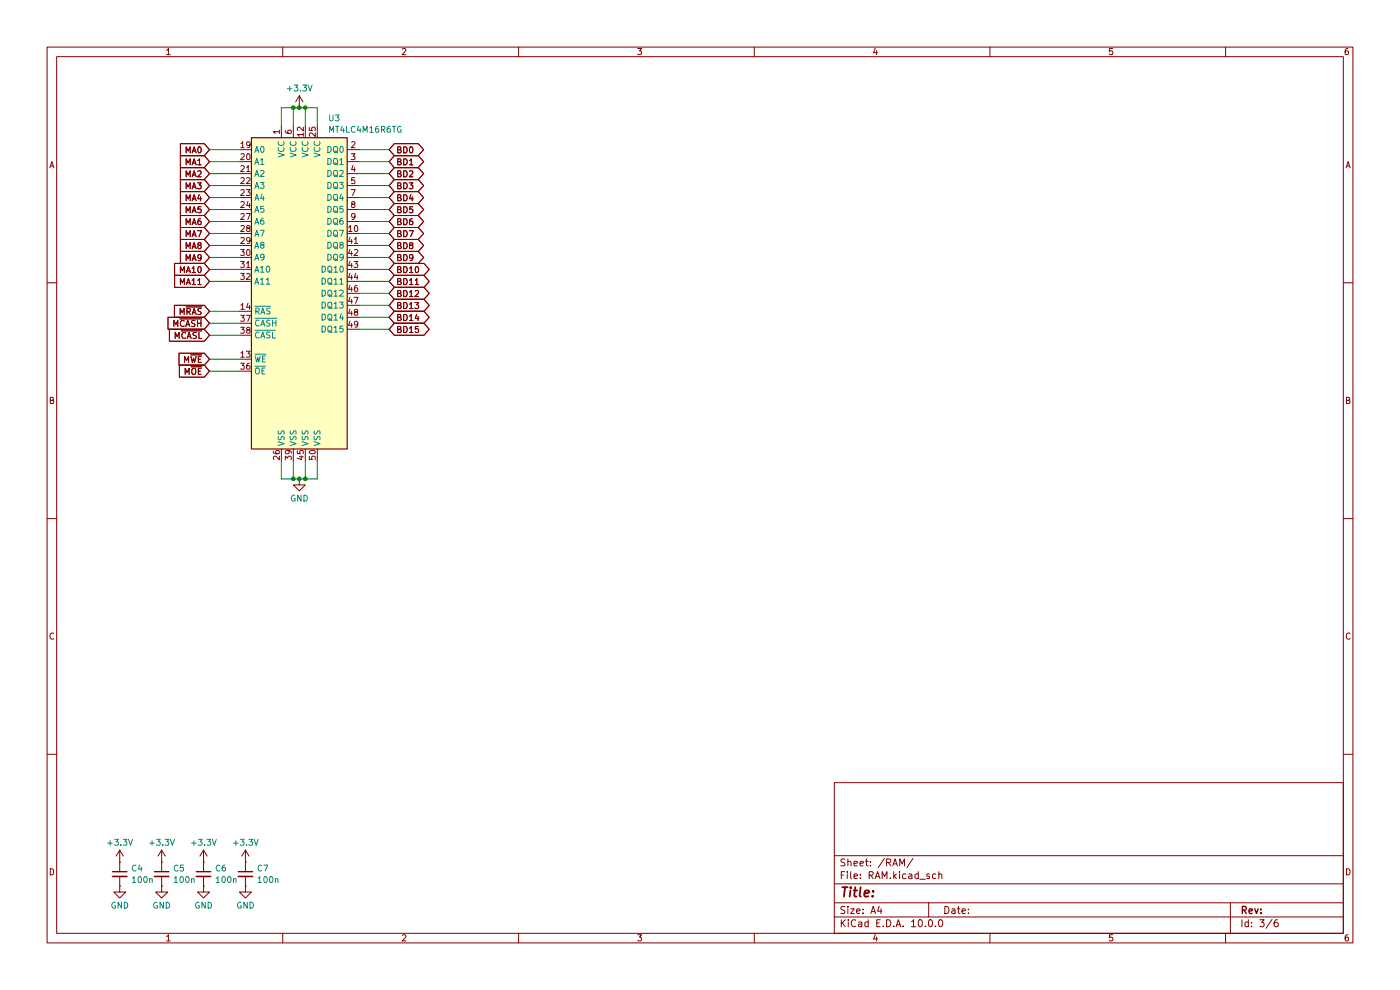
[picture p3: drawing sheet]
(kicad_sch
 (version 20260306)
 (generator "eeschema")
 (generator_version "10.0")
 (paper "A4")
 (lib_symbols
  (symbol "Device:C_Small"
   (pin_numbers (hide yes))
   (pin_names
    (offset 0.254) (hide yes)) (exclude_from_sim no) (in_bom yes) (on_board yes)
   (in_pos_files yes)
   (duplicate_pin_numbers_are_jumpers no)
   (property "Reference" "C" (at 0.254 1.778 0) (show_name no) (do_not_autoplace no) (effects (font (size 1.27 1.27)) (justify left)))
   (property "Value" "C_Small" (at 0.254 -2.032 0) (show_name no) (do_not_autoplace no) (effects (font (size 1.27 1.27)) (justify left)))
   (property "Footprint" "" (at 0 0 0) (show_name no) (do_not_autoplace no) (hide yes) (effects (font (size 1.27 1.27))))
   (property "Datasheet" "" (at 0 0 0) (show_name no) (do_not_autoplace no) (hide yes) (effects (font (size 1.27 1.27))))
   (property "Description" "Unpolarized capacitor, small symbol" (at 0 0 0) (show_name no) (do_not_autoplace no) (hide yes) (effects (font (size 1.27 1.27))))
   (symbol "C_Small_0_1"
    (polyline (pts (xy -1.524 0.508) (xy 1.524 0.508)) (stroke (width 0.3048) (type default)) (fill (type none)))
    (polyline (pts (xy -1.524 -0.508) (xy 1.524 -0.508)) (stroke (width 0.3302) (type default)) (fill (type none))))
   (symbol "C_Small_1_1"
    (pin passive line (at 0 2.54 270) (length 2.032) (name "" (effects (font (size 1.27 1.27)))) (number "1" (effects (font (size 1.27 1.27)))))
    (pin passive line (at 0 -2.54 90) (length 2.032) (name "" (effects (font (size 1.27 1.27)))) (number "2" (effects (font (size 1.27 1.27))))))
   (embedded_fonts no))
  (symbol "Memory_Micron:MT4LC4M16R6TG" (exclude_from_sim no) (in_bom yes) (on_board yes)
   (in_pos_files yes)
   (duplicate_pin_numbers_are_jumpers no)
   (property "Reference" "U" (at -7.62 34.29 0) (show_name no) (do_not_autoplace no) (effects (font (size 1.27 1.27))))
   (property "Value" "MT4LC4M16R6TG" (at 7.62 34.29 0) (show_name no) (do_not_autoplace no) (effects (font (size 1.27 1.27))))
   (property "Footprint" "Package_TSOP-II:TSOP-II-50_20.86x10.16mm_P0.8mm" (at 0 -35.56 0) (show_name no) (do_not_autoplace no) (hide yes) (effects (font (size 1.27 1.27)
    (italic yes))))
   (property "Datasheet" "https://docs.rs-online.com/50ae/0900766b80028af5.pdf" (at -0.762 -40.64 0) (show_name no) (do_not_autoplace no) (hide yes) (effects (font (size 1.27 1.27))))
   (property "Description" "64M – (4M x 16 bit) CMOS DRAM, TSOP-II-50" (at 0.762 -38.1 0) (show_name no) (do_not_autoplace no) (hide yes) (effects (font (size 1.27 1.27))))
   (symbol "MT4LC4M16R6TG_0_1"
    (rectangle (start -10.16 33.02) (end 10.16 -33.02) (stroke (width 0.254) (type default)) (fill (type background))))
   (symbol "MT4LC4M16R6TG_1_1"
    (pin power_in line (at -3.81 35.56 270) (length 2.54) (name "VCC" (effects (font (size 1.27 1.27)))) (number "1" (effects (font (size 1.27 1.27)))))
    (pin bidirectional line (at 12.7 30.48 180) (length 2.54) (name "DQ0" (effects (font (size 1.27 1.27)))) (number "2" (effects (font (size 1.27 1.27)))))
    (pin bidirectional line (at 12.7 27.94 180) (length 2.54) (name "DQ1" (effects (font (size 1.27 1.27)))) (number "3" (effects (font (size 1.27 1.27)))))
    (pin bidirectional line (at 12.7 25.4 180) (length 2.54) (name "DQ2" (effects (font (size 1.27 1.27)))) (number "4" (effects (font (size 1.27 1.27)))))
    (pin bidirectional line (at 12.7 22.86 180) (length 2.54) (name "DQ3" (effects (font (size 1.27 1.27)))) (number "5" (effects (font (size 1.27 1.27)))))
    (pin power_in line (at -1.27 35.56 270) (length 2.54) (name "VCC" (effects (font (size 1.27 1.27)))) (number "6" (effects (font (size 1.27 1.27)))))
    (pin bidirectional line (at 12.7 20.32 180) (length 2.54) (name "DQ4" (effects (font (size 1.27 1.27)))) (number "7" (effects (font (size 1.27 1.27)))))
    (pin bidirectional line (at 12.7 17.78 180) (length 2.54) (name "DQ5" (effects (font (size 1.27 1.27)))) (number "8" (effects (font (size 1.27 1.27)))))
    (pin bidirectional line (at 12.7 15.24 180) (length 2.54) (name "DQ6" (effects (font (size 1.27 1.27)))) (number "9" (effects (font (size 1.27 1.27)))))
    (pin bidirectional line (at 12.7 12.7 180) (length 2.54) (name "DQ7" (effects (font (size 1.27 1.27)))) (number "10" (effects (font (size 1.27 1.27)))))
    (pin no_connect line (at 12.7 -11.43 180) (length 2.54) (hide yes) (name "NC" (effects (font (size 1.27 1.27)))) (number "11" (effects (font (size 1.27 1.27)))))
    (pin power_in line (at 1.27 35.56 270) (length 2.54) (name "VCC" (effects (font (size 1.27 1.27)))) (number "12" (effects (font (size 1.27 1.27)))))
    (pin input line (at -12.7 -13.97 0) (length 2.54) (name "~{WE}" (effects (font (size 1.27 1.27)))) (number "13" (effects (font (size 1.27 1.27)))))
    (pin input line (at -12.7 -3.81 0) (length 2.54) (name "~{RAS}" (effects (font (size 1.27 1.27)))) (number "14" (effects (font (size 1.27 1.27)))))
    (pin no_connect line (at 12.7 -13.97 180) (length 2.54) (hide yes) (name "NC" (effects (font (size 1.27 1.27)))) (number "15" (effects (font (size 1.27 1.27)))))
    (pin no_connect line (at 12.7 -16.51 180) (length 2.54) (hide yes) (name "NC" (effects (font (size 1.27 1.27)))) (number "16" (effects (font (size 1.27 1.27)))))
    (pin no_connect line (at 12.7 -19.05 180) (length 2.54) (hide yes) (name "NC" (effects (font (size 1.27 1.27)))) (number "17" (effects (font (size 1.27 1.27)))))
    (pin no_connect line (at 12.7 -21.59 180) (length 2.54) (hide yes) (name "NC" (effects (font (size 1.27 1.27)))) (number "18" (effects (font (size 1.27 1.27)))))
    (pin input line (at -12.7 30.48 0) (length 2.54) (name "A0" (effects (font (size 1.27 1.27)))) (number "19" (effects (font (size 1.27 1.27)))))
    (pin input line (at -12.7 27.94 0) (length 2.54) (name "A1" (effects (font (size 1.27 1.27)))) (number "20" (effects (font (size 1.27 1.27)))))
    (pin input line (at -12.7 25.4 0) (length 2.54) (name "A2" (effects (font (size 1.27 1.27)))) (number "21" (effects (font (size 1.27 1.27)))))
    (pin input line (at -12.7 22.86 0) (length 2.54) (name "A3" (effects (font (size 1.27 1.27)))) (number "22" (effects (font (size 1.27 1.27)))))
    (pin input line (at -12.7 20.32 0) (length 2.54) (name "A4" (effects (font (size 1.27 1.27)))) (number "23" (effects (font (size 1.27 1.27)))))
    (pin input line (at -12.7 17.78 0) (length 2.54) (name "A5" (effects (font (size 1.27 1.27)))) (number "24" (effects (font (size 1.27 1.27)))))
    (pin power_in line (at 3.81 35.56 270) (length 2.54) (name "VCC" (effects (font (size 1.27 1.27)))) (number "25" (effects (font (size 1.27 1.27)))))
    (pin power_in line (at -3.81 -35.56 90) (length 2.54) (name "VSS" (effects (font (size 1.27 1.27)))) (number "26" (effects (font (size 1.27 1.27)))))
    (pin input line (at -12.7 15.24 0) (length 2.54) (name "A6" (effects (font (size 1.27 1.27)))) (number "27" (effects (font (size 1.27 1.27)))))
    (pin input line (at -12.7 12.7 0) (length 2.54) (name "A7" (effects (font (size 1.27 1.27)))) (number "28" (effects (font (size 1.27 1.27)))))
    (pin input line (at -12.7 10.16 0) (length 2.54) (name "A8" (effects (font (size 1.27 1.27)))) (number "29" (effects (font (size 1.27 1.27)))))
    (pin input line (at -12.7 7.62 0) (length 2.54) (name "A9" (effects (font (size 1.27 1.27)))) (number "30" (effects (font (size 1.27 1.27)))))
    (pin input line (at -12.7 5.08 0) (length 2.54) (name "A10" (effects (font (size 1.27 1.27)))) (number "31" (effects (font (size 1.27 1.27)))))
    (pin input line (at -12.7 2.54 0) (length 2.54) (name "A11" (effects (font (size 1.27 1.27)))) (number "32" (effects (font (size 1.27 1.27)))))
    (pin no_connect line (at 12.7 -24.13 180) (length 2.54) (hide yes) (name "NC" (effects (font (size 1.27 1.27)))) (number "33" (effects (font (size 1.27 1.27)))))
    (pin no_connect line (at 12.7 -26.67 180) (length 2.54) (hide yes) (name "NC" (effects (font (size 1.27 1.27)))) (number "34" (effects (font (size 1.27 1.27)))))
    (pin no_connect line (at 12.7 -29.21 180) (length 2.54) (hide yes) (name "NC" (effects (font (size 1.27 1.27)))) (number "35" (effects (font (size 1.27 1.27)))))
    (pin input line (at -12.7 -16.51 0) (length 2.54) (name "~{OE}" (effects (font (size 1.27 1.27)))) (number "36" (effects (font (size 1.27 1.27)))))
    (pin input line (at -12.7 -6.35 0) (length 2.54) (name "~{CASH}" (effects (font (size 1.27 1.27)))) (number "37" (effects (font (size 1.27 1.27)))))
    (pin input line (at -12.7 -8.89 0) (length 2.54) (name "~{CASL}" (effects (font (size 1.27 1.27)))) (number "38" (effects (font (size 1.27 1.27)))))
    (pin power_in line (at -1.27 -35.56 90) (length 2.54) (name "VSS" (effects (font (size 1.27 1.27)))) (number "39" (effects (font (size 1.27 1.27)))))
    (pin no_connect line (at 12.7 -31.75 180) (length 2.54) (hide yes) (name "NC" (effects (font (size 1.27 1.27)))) (number "40" (effects (font (size 1.27 1.27)))))
    (pin bidirectional line (at 12.7 10.16 180) (length 2.54) (name "DQ8" (effects (font (size 1.27 1.27)))) (number "41" (effects (font (size 1.27 1.27)))))
    (pin bidirectional line (at 12.7 7.62 180) (length 2.54) (name "DQ9" (effects (font (size 1.27 1.27)))) (number "42" (effects (font (size 1.27 1.27)))))
    (pin bidirectional line (at 12.7 5.08 180) (length 2.54) (name "DQ10" (effects (font (size 1.27 1.27)))) (number "43" (effects (font (size 1.27 1.27)))))
    (pin bidirectional line (at 12.7 2.54 180) (length 2.54) (name "DQ11" (effects (font (size 1.27 1.27)))) (number "44" (effects (font (size 1.27 1.27)))))
    (pin power_in line (at 1.27 -35.56 90) (length 2.54) (name "VSS" (effects (font (size 1.27 1.27)))) (number "45" (effects (font (size 1.27 1.27)))))
    (pin bidirectional line (at 12.7 0 180) (length 2.54) (name "DQ12" (effects (font (size 1.27 1.27)))) (number "46" (effects (font (size 1.27 1.27)))))
    (pin bidirectional line (at 12.7 -2.54 180) (length 2.54) (name "DQ13" (effects (font (size 1.27 1.27)))) (number "47" (effects (font (size 1.27 1.27)))))
    (pin bidirectional line (at 12.7 -5.08 180) (length 2.54) (name "DQ14" (effects (font (size 1.27 1.27)))) (number "48" (effects (font (size 1.27 1.27)))))
    (pin bidirectional line (at 12.7 -7.62 180) (length 2.54) (name "DQ15" (effects (font (size 1.27 1.27)))) (number "49" (effects (font (size 1.27 1.27)))))
    (pin power_in line (at 3.81 -35.56 90) (length 2.54) (name "VSS" (effects (font (size 1.27 1.27)))) (number "50" (effects (font (size 1.27 1.27))))))
   (embedded_fonts no))
  (symbol "power:+3.3V"
   (power global)
   (pin_numbers (hide yes))
   (pin_names
    (offset 0) (hide yes)) (exclude_from_sim no) (in_bom yes) (on_board yes)
   (in_pos_files yes)
   (duplicate_pin_numbers_are_jumpers no)
   (property "Reference" "#PWR" (at 0 -3.81 0) (show_name no) (do_not_autoplace no) (hide yes) (effects (font (size 1.27 1.27))))
   (property "Value" "+3.3V" (at 0 3.556 0) (show_name no) (do_not_autoplace no) (effects (font (size 1.27 1.27))))
   (property "Footprint" "" (at 0 0 0) (show_name no) (do_not_autoplace no) (hide yes) (effects (font (size 1.27 1.27))))
   (property "Datasheet" "" (at 0 0 0) (show_name no) (do_not_autoplace no) (hide yes) (effects (font (size 1.27 1.27))))
   (property "Description" "Power symbol creates a global label with name \"+3.3V\"" (at 0 0 0) (show_name no) (do_not_autoplace no) (hide yes) (effects (font (size 1.27 1.27))))
   (symbol "+3.3V_0_1"
    (polyline (pts (xy -0.762 1.27) (xy 0 2.54)) (stroke (width 0) (type default)) (fill (type none)))
    (polyline (pts (xy 0 2.54) (xy 0.762 1.27)) (stroke (width 0) (type default)) (fill (type none)))
    (polyline (pts (xy 0 0) (xy 0 2.54)) (stroke (width 0) (type default)) (fill (type none))))
   (symbol "+3.3V_1_1"
    (pin power_in line (at 0 0 90) (length 0) (name "" (effects (font (size 1.27 1.27)))) (number "1" (effects (font (size 1.27 1.27))))))
   (embedded_fonts no))
  (symbol "power:GND"
   (power global)
   (pin_numbers (hide yes))
   (pin_names
    (offset 0) (hide yes)) (exclude_from_sim no) (in_bom yes) (on_board yes)
   (in_pos_files yes)
   (duplicate_pin_numbers_are_jumpers no)
   (property "Reference" "#PWR" (at 0 -6.35 0) (show_name no) (do_not_autoplace no) (hide yes) (effects (font (size 1.27 1.27))))
   (property "Value" "GND" (at 0 -3.81 0) (show_name no) (do_not_autoplace no) (effects (font (size 1.27 1.27))))
   (property "Footprint" "" (at 0 0 0) (show_name no) (do_not_autoplace no) (hide yes) (effects (font (size 1.27 1.27))))
   (property "Datasheet" "" (at 0 0 0) (show_name no) (do_not_autoplace no) (hide yes) (effects (font (size 1.27 1.27))))
   (property "Description" "Power symbol creates a global label with name \"GND\" , ground" (at 0 0 0) (show_name no) (do_not_autoplace no) (hide yes) (effects (font (size 1.27 1.27))))
   (symbol "GND_0_1"
    (polyline (pts (xy 0 0) (xy 0 -1.27) (xy 1.27 -1.27) (xy 0 -2.54) (xy -1.27 -1.27) (xy 0 -1.27)) (stroke (width 0) (type default)) (fill (type none))))
   (symbol "GND_1_1"
    (pin power_in line (at 0 0 270) (length 0) (name "" (effects (font (size 1.27 1.27)))) (number "1" (effects (font (size 1.27 1.27))))))
   (embedded_fonts no)))
 (junction
  (at 62.23 22.86)
  (diameter 0)
  (color 0 0 0 0))
 (junction
  (at 63.5 22.86)
  (diameter 0)
  (color 0 0 0 0))
 (junction
  (at 64.77 101.6)
  (diameter 0)
  (color 0 0 0 0))
 (junction
  (at 62.23 101.6)
  (diameter 0)
  (color 0 0 0 0))
 (junction
  (at 64.77 22.86)
  (diameter 0)
  (color 0 0 0 0))
 (junction
  (at 63.5 101.6)
  (diameter 0)
  (color 0 0 0 0))
 (wire
  (pts (xy 76.2 67.31) (xy 82.55 67.31))
  (stroke (width 0) (type default)))
 (wire
  (pts (xy 76.2 59.69) (xy 82.55 59.69))
  (stroke (width 0) (type default)))
 (wire
  (pts (xy 44.45 76.2) (xy 50.8 76.2))
  (stroke (width 0) (type default)))
 (wire
  (pts (xy 44.45 68.58) (xy 50.8 68.58))
  (stroke (width 0) (type default)))
 (wire
  (pts (xy 44.45 34.29) (xy 50.8 34.29))
  (stroke (width 0) (type default)))
 (wire
  (pts (xy 44.45 57.15) (xy 50.8 57.15))
  (stroke (width 0) (type default)))
 (wire
  (pts (xy 44.45 41.91) (xy 50.8 41.91))
  (stroke (width 0) (type default)))
 (wire
  (pts (xy 64.77 97.79) (xy 64.77 101.6))
  (stroke (width 0) (type default)))
 (wire
  (pts (xy 44.45 36.83) (xy 50.8 36.83))
  (stroke (width 0) (type default)))
 (wire
  (pts (xy 62.23 22.86) (xy 62.23 26.67))
  (stroke (width 0) (type default)))
 (wire
  (pts (xy 76.2 62.23) (xy 82.55 62.23))
  (stroke (width 0) (type default)))
 (wire
  (pts (xy 76.2 46.99) (xy 82.55 46.99))
  (stroke (width 0) (type default)))
 (wire
  (pts (xy 44.45 59.69) (xy 50.8 59.69))
  (stroke (width 0) (type default)))
 (wire
  (pts (xy 59.69 97.79) (xy 59.69 101.6))
  (stroke (width 0) (type default)))
 (wire
  (pts (xy 44.45 44.45) (xy 50.8 44.45))
  (stroke (width 0) (type default)))
 (wire
  (pts (xy 64.77 22.86) (xy 67.31 22.86))
  (stroke (width 0) (type default)))
 (wire
  (pts (xy 64.77 22.86) (xy 64.77 26.67))
  (stroke (width 0) (type default)))
 (wire
  (pts (xy 44.45 31.75) (xy 50.8 31.75))
  (stroke (width 0) (type default)))
 (wire
  (pts (xy 76.2 52.07) (xy 82.55 52.07))
  (stroke (width 0) (type default)))
 (wire
  (pts (xy 76.2 64.77) (xy 82.55 64.77))
  (stroke (width 0) (type default)))
 (wire
  (pts (xy 64.77 101.6) (xy 63.5 101.6))
  (stroke (width 0) (type default)))
 (wire
  (pts (xy 44.45 54.61) (xy 50.8 54.61))
  (stroke (width 0) (type default)))
 (wire
  (pts (xy 76.2 54.61) (xy 82.55 54.61))
  (stroke (width 0) (type default)))
 (wire
  (pts (xy 64.77 101.6) (xy 67.31 101.6))
  (stroke (width 0) (type default)))
 (wire
  (pts (xy 59.69 26.67) (xy 59.69 22.86))
  (stroke (width 0) (type default)))
 (wire
  (pts (xy 59.69 22.86) (xy 62.23 22.86))
  (stroke (width 0) (type default)))
 (wire
  (pts (xy 44.45 78.74) (xy 50.8 78.74))
  (stroke (width 0) (type default)))
 (wire
  (pts (xy 62.23 101.6) (xy 63.5 101.6))
  (stroke (width 0) (type default)))
 (wire
  (pts (xy 62.23 97.79) (xy 62.23 101.6))
  (stroke (width 0) (type default)))
 (wire
  (pts (xy 59.69 101.6) (xy 62.23 101.6))
  (stroke (width 0) (type default)))
 (wire
  (pts (xy 76.2 34.29) (xy 82.55 34.29))
  (stroke (width 0) (type default)))
 (wire
  (pts (xy 76.2 57.15) (xy 82.55 57.15))
  (stroke (width 0) (type default)))
 (wire
  (pts (xy 44.45 46.99) (xy 50.8 46.99))
  (stroke (width 0) (type default)))
 (wire
  (pts (xy 44.45 71.12) (xy 50.8 71.12))
  (stroke (width 0) (type default)))
 (wire
  (pts (xy 76.2 31.75) (xy 82.55 31.75))
  (stroke (width 0) (type default)))
 (wire
  (pts (xy 63.5 22.86) (xy 64.77 22.86))
  (stroke (width 0) (type default)))
 (wire
  (pts (xy 76.2 44.45) (xy 82.55 44.45))
  (stroke (width 0) (type default)))
 (wire
  (pts (xy 44.45 39.37) (xy 50.8 39.37))
  (stroke (width 0) (type default)))
 (wire
  (pts (xy 76.2 49.53) (xy 82.55 49.53))
  (stroke (width 0) (type default)))
 (wire
  (pts (xy 44.45 49.53) (xy 50.8 49.53))
  (stroke (width 0) (type default)))
 (wire
  (pts (xy 44.45 66.04) (xy 50.8 66.04))
  (stroke (width 0) (type default)))
 (wire
  (pts (xy 76.2 39.37) (xy 82.55 39.37))
  (stroke (width 0) (type default)))
 (wire
  (pts (xy 67.31 97.79) (xy 67.31 101.6))
  (stroke (width 0) (type default)))
 (wire
  (pts (xy 67.31 22.86) (xy 67.31 26.67))
  (stroke (width 0) (type default)))
 (wire
  (pts (xy 44.45 52.07) (xy 50.8 52.07))
  (stroke (width 0) (type default)))
 (wire
  (pts (xy 76.2 69.85) (xy 82.55 69.85))
  (stroke (width 0) (type default)))
 (wire
  (pts (xy 76.2 36.83) (xy 82.55 36.83))
  (stroke (width 0) (type default)))
 (wire
  (pts (xy 62.23 22.86) (xy 63.5 22.86))
  (stroke (width 0) (type default)))
 (wire
  (pts (xy 76.2 41.91) (xy 82.55 41.91))
  (stroke (width 0) (type default)))
 (global_label "M~{RAS}"
  (shape input)
  (at 44.45 66.04 180)
  (fields_autoplaced yes)
  (effects (font (size 1.27 1.27)) (justify right))
  (property "Intersheetrefs" "${INTERSHEET_REFS}" (at 36.4453 66.04 0) (hide yes) (show_name no) (do_not_autoplace no) (effects (font (size 1.27 1.27)) (justify right))))
 (global_label "MA4"
  (shape input)
  (at 44.45 41.91 180)
  (fields_autoplaced yes)
  (effects (font (size 1.27 1.27)) (justify right))
  (property "Intersheetrefs" "${INTERSHEET_REFS}" (at 37.7153 41.91 0) (hide yes) (show_name no) (do_not_autoplace no) (effects (font (size 1.27 1.27)) (justify right))))
 (global_label "BD6"
  (shape bidirectional)
  (at 82.55 46.99 0)
  (fields_autoplaced yes)
  (effects (font (size 1.27 1.27)) (justify left))
  (property "Intersheetrefs" "${INTERSHEET_REFS}" (at 90.396 46.99 0) (hide yes) (show_name no) (do_not_autoplace no) (effects (font (size 1.27 1.27)) (justify left))))
 (global_label "BD0"
  (shape bidirectional)
  (at 82.55 31.75 0)
  (fields_autoplaced yes)
  (effects (font (size 1.27 1.27)) (justify left))
  (property "Intersheetrefs" "${INTERSHEET_REFS}" (at 90.396 31.75 0) (hide yes) (show_name no) (do_not_autoplace no) (effects (font (size 1.27 1.27)) (justify left))))
 (global_label "MA3"
  (shape input)
  (at 44.45 39.37 180)
  (fields_autoplaced yes)
  (effects (font (size 1.27 1.27)) (justify right))
  (property "Intersheetrefs" "${INTERSHEET_REFS}" (at 37.7153 39.37 0) (hide yes) (show_name no) (do_not_autoplace no) (effects (font (size 1.27 1.27)) (justify right))))
 (global_label "BD3"
  (shape bidirectional)
  (at 82.55 39.37 0)
  (fields_autoplaced yes)
  (effects (font (size 1.27 1.27)) (justify left))
  (property "Intersheetrefs" "${INTERSHEET_REFS}" (at 90.396 39.37 0) (hide yes) (show_name no) (do_not_autoplace no) (effects (font (size 1.27 1.27)) (justify left))))
 (global_label "M~{CASH}"
  (shape input)
  (at 44.45 68.58 180)
  (fields_autoplaced yes)
  (effects (font (size 1.27 1.27)) (justify right))
  (property "Intersheetrefs" "${INTERSHEET_REFS}" (at 35.1148 68.58 0) (hide yes) (show_name no) (do_not_autoplace no) (effects (font (size 1.27 1.27)) (justify right))))
 (global_label "MA1"
  (shape input)
  (at 44.45 34.29 180)
  (fields_autoplaced yes)
  (effects (font (size 1.27 1.27)) (justify right))
  (property "Intersheetrefs" "${INTERSHEET_REFS}" (at 37.7153 34.29 0) (hide yes) (show_name no) (do_not_autoplace no) (effects (font (size 1.27 1.27)) (justify right))))
 (global_label "BD8"
  (shape bidirectional)
  (at 82.55 52.07 0)
  (fields_autoplaced yes)
  (effects (font (size 1.27 1.27)) (justify left))
  (property "Intersheetrefs" "${INTERSHEET_REFS}" (at 90.396 52.07 0) (hide yes) (show_name no) (do_not_autoplace no) (effects (font (size 1.27 1.27)) (justify left))))
 (global_label "BD11"
  (shape bidirectional)
  (at 82.55 59.69 0)
  (fields_autoplaced yes)
  (effects (font (size 1.27 1.27)) (justify left))
  (property "Intersheetrefs" "${INTERSHEET_REFS}" (at 91.6055 59.69 0) (hide yes) (show_name no) (do_not_autoplace no) (effects (font (size 1.27 1.27)) (justify left))))
 (global_label "BD15"
  (shape bidirectional)
  (at 82.55 69.85 0)
  (fields_autoplaced yes)
  (effects (font (size 1.27 1.27)) (justify left))
  (property "Intersheetrefs" "${INTERSHEET_REFS}" (at 91.6055 69.85 0) (hide yes) (show_name no) (do_not_autoplace no) (effects (font (size 1.27 1.27)) (justify left))))
 (global_label "BD14"
  (shape bidirectional)
  (at 82.55 67.31 0)
  (fields_autoplaced yes)
  (effects (font (size 1.27 1.27)) (justify left))
  (property "Intersheetrefs" "${INTERSHEET_REFS}" (at 91.6055 67.31 0) (hide yes) (show_name no) (do_not_autoplace no) (effects (font (size 1.27 1.27)) (justify left))))
 (global_label "MA9"
  (shape input)
  (at 44.45 54.61 180)
  (fields_autoplaced yes)
  (effects (font (size 1.27 1.27)) (justify right))
  (property "Intersheetrefs" "${INTERSHEET_REFS}" (at 37.7153 54.61 0) (hide yes) (show_name no) (do_not_autoplace no) (effects (font (size 1.27 1.27)) (justify right))))
 (global_label "MA11"
  (shape input)
  (at 44.45 59.69 180)
  (fields_autoplaced yes)
  (effects (font (size 1.27 1.27)) (justify right))
  (property "Intersheetrefs" "${INTERSHEET_REFS}" (at 36.5058 59.69 0) (hide yes) (show_name no) (do_not_autoplace no) (effects (font (size 1.27 1.27)) (justify right))))
 (global_label "BD9"
  (shape bidirectional)
  (at 82.55 54.61 0)
  (fields_autoplaced yes)
  (effects (font (size 1.27 1.27)) (justify left))
  (property "Intersheetrefs" "${INTERSHEET_REFS}" (at 90.396 54.61 0) (hide yes) (show_name no) (do_not_autoplace no) (effects (font (size 1.27 1.27)) (justify left))))
 (global_label "BD7"
  (shape bidirectional)
  (at 82.55 49.53 0)
  (fields_autoplaced yes)
  (effects (font (size 1.27 1.27)) (justify left))
  (property "Intersheetrefs" "${INTERSHEET_REFS}" (at 90.396 49.53 0) (hide yes) (show_name no) (do_not_autoplace no) (effects (font (size 1.27 1.27)) (justify left))))
 (global_label "M~{OE}"
  (shape input)
  (at 44.45 78.74 180)
  (fields_autoplaced yes)
  (effects (font (size 1.27 1.27)) (justify right))
  (property "Intersheetrefs" "${INTERSHEET_REFS}" (at 37.5339 78.74 0) (hide yes) (show_name no) (do_not_autoplace no) (effects (font (size 1.27 1.27)) (justify right))))
 (global_label "M~{CASL}"
  (shape input)
  (at 44.45 71.12 180)
  (fields_autoplaced yes)
  (effects (font (size 1.27 1.27)) (justify right))
  (property "Intersheetrefs" "${INTERSHEET_REFS}" (at 35.4172 71.12 0) (hide yes) (show_name no) (do_not_autoplace no) (effects (font (size 1.27 1.27)) (justify right))))
 (global_label "MA5"
  (shape input)
  (at 44.45 44.45 180)
  (fields_autoplaced yes)
  (effects (font (size 1.27 1.27)) (justify right))
  (property "Intersheetrefs" "${INTERSHEET_REFS}" (at 37.7153 44.45 0) (hide yes) (show_name no) (do_not_autoplace no) (effects (font (size 1.27 1.27)) (justify right))))
 (global_label "BD2"
  (shape bidirectional)
  (at 82.55 36.83 0)
  (fields_autoplaced yes)
  (effects (font (size 1.27 1.27)) (justify left))
  (property "Intersheetrefs" "${INTERSHEET_REFS}" (at 90.396 36.83 0) (hide yes) (show_name no) (do_not_autoplace no) (effects (font (size 1.27 1.27)) (justify left))))
 (global_label "MA8"
  (shape input)
  (at 44.45 52.07 180)
  (fields_autoplaced yes)
  (effects (font (size 1.27 1.27)) (justify right))
  (property "Intersheetrefs" "${INTERSHEET_REFS}" (at 37.7153 52.07 0) (hide yes) (show_name no) (do_not_autoplace no) (effects (font (size 1.27 1.27)) (justify right))))
 (global_label "BD10"
  (shape bidirectional)
  (at 82.55 57.15 0)
  (fields_autoplaced yes)
  (effects (font (size 1.27 1.27)) (justify left))
  (property "Intersheetrefs" "${INTERSHEET_REFS}" (at 91.6055 57.15 0) (hide yes) (show_name no) (do_not_autoplace no) (effects (font (size 1.27 1.27)) (justify left))))
 (global_label "BD4"
  (shape bidirectional)
  (at 82.55 41.91 0)
  (fields_autoplaced yes)
  (effects (font (size 1.27 1.27)) (justify left))
  (property "Intersheetrefs" "${INTERSHEET_REFS}" (at 90.396 41.91 0) (hide yes) (show_name no) (do_not_autoplace no) (effects (font (size 1.27 1.27)) (justify left))))
 (global_label "MA6"
  (shape input)
  (at 44.45 46.99 180)
  (fields_autoplaced yes)
  (effects (font (size 1.27 1.27)) (justify right))
  (property "Intersheetrefs" "${INTERSHEET_REFS}" (at 37.7153 46.99 0) (hide yes) (show_name no) (do_not_autoplace no) (effects (font (size 1.27 1.27)) (justify right))))
 (global_label "MA0"
  (shape input)
  (at 44.45 31.75 180)
  (fields_autoplaced yes)
  (effects (font (size 1.27 1.27)) (justify right))
  (property "Intersheetrefs" "${INTERSHEET_REFS}" (at 37.7153 31.75 0) (hide yes) (show_name no) (do_not_autoplace no) (effects (font (size 1.27 1.27)) (justify right))))
 (global_label "BD5"
  (shape bidirectional)
  (at 82.55 44.45 0)
  (fields_autoplaced yes)
  (effects (font (size 1.27 1.27)) (justify left))
  (property "Intersheetrefs" "${INTERSHEET_REFS}" (at 90.396 44.45 0) (hide yes) (show_name no) (do_not_autoplace no) (effects (font (size 1.27 1.27)) (justify left))))
 (global_label "BD12"
  (shape bidirectional)
  (at 82.55 62.23 0)
  (fields_autoplaced yes)
  (effects (font (size 1.27 1.27)) (justify left))
  (property "Intersheetrefs" "${INTERSHEET_REFS}" (at 90.396 62.23 0) (hide yes) (show_name no) (do_not_autoplace no) (effects (font (size 1.27 1.27)) (justify left))))
 (global_label "MA2"
  (shape input)
  (at 44.45 36.83 180)
  (fields_autoplaced yes)
  (effects (font (size 1.27 1.27)) (justify right))
  (property "Intersheetrefs" "${INTERSHEET_REFS}" (at 37.7153 36.83 0) (hide yes) (show_name no) (do_not_autoplace no) (effects (font (size 1.27 1.27)) (justify right))))
 (global_label "BD13"
  (shape bidirectional)
  (at 82.55 64.77 0)
  (fields_autoplaced yes)
  (effects (font (size 1.27 1.27)) (justify left))
  (property "Intersheetrefs" "${INTERSHEET_REFS}" (at 91.6055 64.77 0) (hide yes) (show_name no) (do_not_autoplace no) (effects (font (size 1.27 1.27)) (justify left))))
 (global_label "MA7"
  (shape input)
  (at 44.45 49.53 180)
  (fields_autoplaced yes)
  (effects (font (size 1.27 1.27)) (justify right))
  (property "Intersheetrefs" "${INTERSHEET_REFS}" (at 37.7153 49.53 0) (hide yes) (show_name no) (do_not_autoplace no) (effects (font (size 1.27 1.27)) (justify right))))
 (global_label "BD1"
  (shape bidirectional)
  (at 82.55 34.29 0)
  (fields_autoplaced yes)
  (effects (font (size 1.27 1.27)) (justify left))
  (property "Intersheetrefs" "${INTERSHEET_REFS}" (at 90.396 34.29 0) (hide yes) (show_name no) (do_not_autoplace no) (effects (font (size 1.27 1.27)) (justify left))))
 (global_label "MA10"
  (shape input)
  (at 44.45 57.15 180)
  (fields_autoplaced yes)
  (effects (font (size 1.27 1.27)) (justify right))
  (property "Intersheetrefs" "${INTERSHEET_REFS}" (at 36.5058 57.15 0) (hide yes) (show_name no) (do_not_autoplace no) (effects (font (size 1.27 1.27)) (justify right))))
 (global_label "M~{WE}"
  (shape input)
  (at 44.45 76.2 180)
  (fields_autoplaced yes)
  (effects (font (size 1.27 1.27)) (justify right))
  (property "Intersheetrefs" "${INTERSHEET_REFS}" (at 37.413 76.2 0) (hide yes) (show_name no) (do_not_autoplace no) (effects (font (size 1.27 1.27)) (justify right))))
 (symbol
  (lib_id "power:+3.3V")
  (at 52.07 182.88 0)
  (unit 1)
  (body_style 1)
  (exclude_from_sim no)
  (in_bom yes)
  (on_board yes)
  (in_pos_files yes)
  (dnp no)
  (fields_autoplaced yes)
  (property "Reference" "#PWR012" (at 52.07 186.69 0) (hide yes) (show_name no) (do_not_autoplace no) (effects (font (size 1.27 1.27))))
  (property "Value" "+3.3V" (at 52.07 178.7469 0) (show_name no) (do_not_autoplace no) (effects (font (size 1.27 1.27))))
  (property "Footprint" "" (at 52.07 182.88 0) (hide yes) (show_name no) (do_not_autoplace no) (effects (font (size 1.27 1.27))))
  (property "Datasheet" "" (at 52.07 182.88 0) (hide yes) (show_name no) (do_not_autoplace no) (effects (font (size 1.27 1.27))))
  (property "Description" "Power symbol creates a global label with name \"+3.3V\"" (at 52.07 182.88 0) (hide yes) (show_name no) (do_not_autoplace no) (effects (font (size 1.27 1.27))))
  (pin "1"))
 (symbol
  (lib_id "power:+3.3V")
  (at 63.5 22.86 0)
  (unit 1)
  (body_style 1)
  (exclude_from_sim no)
  (in_bom yes)
  (on_board yes)
  (in_pos_files yes)
  (dnp no)
  (fields_autoplaced yes)
  (property "Reference" "#PWR014" (at 63.5 26.67 0) (hide yes) (show_name no) (do_not_autoplace no) (effects (font (size 1.27 1.27))))
  (property "Value" "+3.3V" (at 63.5 18.7269 0) (show_name no) (do_not_autoplace no) (effects (font (size 1.27 1.27))))
  (property "Footprint" "" (at 63.5 22.86 0) (hide yes) (show_name no) (do_not_autoplace no) (effects (font (size 1.27 1.27))))
  (property "Datasheet" "" (at 63.5 22.86 0) (hide yes) (show_name no) (do_not_autoplace no) (effects (font (size 1.27 1.27))))
  (property "Description" "Power symbol creates a global label with name \"+3.3V\"" (at 63.5 22.86 0) (hide yes) (show_name no) (do_not_autoplace no) (effects (font (size 1.27 1.27))))
  (pin "1"))
 (symbol
  (lib_id "power:GND")
  (at 34.29 187.96 0)
  (unit 1)
  (body_style 1)
  (exclude_from_sim no)
  (in_bom yes)
  (on_board yes)
  (in_pos_files yes)
  (dnp no)
  (fields_autoplaced yes)
  (property "Reference" "#PWR09" (at 34.29 194.31 0) (hide yes) (show_name no) (do_not_autoplace no) (effects (font (size 1.27 1.27))))
  (property "Value" "GND" (at 34.29 192.0931 0) (show_name no) (do_not_autoplace no) (effects (font (size 1.27 1.27))))
  (property "Footprint" "" (at 34.29 187.96 0) (hide yes) (show_name no) (do_not_autoplace no) (effects (font (size 1.27 1.27))))
  (property "Datasheet" "" (at 34.29 187.96 0) (hide yes) (show_name no) (do_not_autoplace no) (effects (font (size 1.27 1.27))))
  (property "Description" "Power symbol creates a global label with name \"GND\" , ground" (at 34.29 187.96 0) (hide yes) (show_name no) (do_not_autoplace no) (effects (font (size 1.27 1.27))))
  (pin "1"))
 (symbol
  (lib_id "Device:C_Small")
  (at 34.29 185.42 0)
  (unit 1)
  (body_style 1)
  (exclude_from_sim no)
  (in_bom yes)
  (on_board yes)
  (in_pos_files yes)
  (dnp no)
  (fields_autoplaced yes)
  (property "Reference" "C5" (at 36.6141 184.2141 0) (show_name no) (do_not_autoplace no) (effects (font (size 1.27 1.27)) (justify left)))
  (property "Value" "100n" (at 36.6141 186.6384 0) (show_name no) (do_not_autoplace no) (effects (font (size 1.27 1.27)) (justify left)))
  (property "Footprint" "Capacitor_SMD:C_0603_1608Metric" (at 34.29 185.42 0) (hide yes) (show_name no) (do_not_autoplace no) (effects (font (size 1.27 1.27))))
  (property "Datasheet" "" (at 34.29 185.42 0) (hide yes) (show_name no) (do_not_autoplace no) (effects (font (size 1.27 1.27))))
  (property "Description" "Unpolarized capacitor, small symbol" (at 34.29 185.42 0) (hide yes) (show_name no) (do_not_autoplace no) (effects (font (size 1.27 1.27))))
  (pin "1")
  (pin "2"))
 (symbol
  (lib_id "power:+3.3V")
  (at 43.18 182.88 0)
  (unit 1)
  (body_style 1)
  (exclude_from_sim no)
  (in_bom yes)
  (on_board yes)
  (in_pos_files yes)
  (dnp no)
  (fields_autoplaced yes)
  (property "Reference" "#PWR010" (at 43.18 186.69 0) (hide yes) (show_name no) (do_not_autoplace no) (effects (font (size 1.27 1.27))))
  (property "Value" "+3.3V" (at 43.18 178.7469 0) (show_name no) (do_not_autoplace no) (effects (font (size 1.27 1.27))))
  (property "Footprint" "" (at 43.18 182.88 0) (hide yes) (show_name no) (do_not_autoplace no) (effects (font (size 1.27 1.27))))
  (property "Datasheet" "" (at 43.18 182.88 0) (hide yes) (show_name no) (do_not_autoplace no) (effects (font (size 1.27 1.27))))
  (property "Description" "Power symbol creates a global label with name \"+3.3V\"" (at 43.18 182.88 0) (hide yes) (show_name no) (do_not_autoplace no) (effects (font (size 1.27 1.27))))
  (pin "1"))
 (symbol
  (lib_id "Device:C_Small")
  (at 25.4 185.42 0)
  (unit 1)
  (body_style 1)
  (exclude_from_sim no)
  (in_bom yes)
  (on_board yes)
  (in_pos_files yes)
  (dnp no)
  (fields_autoplaced yes)
  (property "Reference" "C4" (at 27.7241 184.2141 0) (show_name no) (do_not_autoplace no) (effects (font (size 1.27 1.27)) (justify left)))
  (property "Value" "100n" (at 27.7241 186.6384 0) (show_name no) (do_not_autoplace no) (effects (font (size 1.27 1.27)) (justify left)))
  (property "Footprint" "Capacitor_SMD:C_0603_1608Metric" (at 25.4 185.42 0) (hide yes) (show_name no) (do_not_autoplace no) (effects (font (size 1.27 1.27))))
  (property "Datasheet" "" (at 25.4 185.42 0) (hide yes) (show_name no) (do_not_autoplace no) (effects (font (size 1.27 1.27))))
  (property "Description" "Unpolarized capacitor, small symbol" (at 25.4 185.42 0) (hide yes) (show_name no) (do_not_autoplace no) (effects (font (size 1.27 1.27))))
  (pin "1")
  (pin "2"))
 (symbol
  (lib_id "Device:C_Small")
  (at 52.07 185.42 0)
  (unit 1)
  (body_style 1)
  (exclude_from_sim no)
  (in_bom yes)
  (on_board yes)
  (in_pos_files yes)
  (dnp no)
  (fields_autoplaced yes)
  (property "Reference" "C7" (at 54.3941 184.2141 0) (show_name no) (do_not_autoplace no) (effects (font (size 1.27 1.27)) (justify left)))
  (property "Value" "100n" (at 54.3941 186.6384 0) (show_name no) (do_not_autoplace no) (effects (font (size 1.27 1.27)) (justify left)))
  (property "Footprint" "Capacitor_SMD:C_0603_1608Metric" (at 52.07 185.42 0) (hide yes) (show_name no) (do_not_autoplace no) (effects (font (size 1.27 1.27))))
  (property "Datasheet" "" (at 52.07 185.42 0) (hide yes) (show_name no) (do_not_autoplace no) (effects (font (size 1.27 1.27))))
  (property "Description" "Unpolarized capacitor, small symbol" (at 52.07 185.42 0) (hide yes) (show_name no) (do_not_autoplace no) (effects (font (size 1.27 1.27))))
  (pin "1")
  (pin "2"))
 (symbol
  (lib_id "power:GND")
  (at 43.18 187.96 0)
  (unit 1)
  (body_style 1)
  (exclude_from_sim no)
  (in_bom yes)
  (on_board yes)
  (in_pos_files yes)
  (dnp no)
  (fields_autoplaced yes)
  (property "Reference" "#PWR011" (at 43.18 194.31 0) (hide yes) (show_name no) (do_not_autoplace no) (effects (font (size 1.27 1.27))))
  (property "Value" "GND" (at 43.18 192.0931 0) (show_name no) (do_not_autoplace no) (effects (font (size 1.27 1.27))))
  (property "Footprint" "" (at 43.18 187.96 0) (hide yes) (show_name no) (do_not_autoplace no) (effects (font (size 1.27 1.27))))
  (property "Datasheet" "" (at 43.18 187.96 0) (hide yes) (show_name no) (do_not_autoplace no) (effects (font (size 1.27 1.27))))
  (property "Description" "Power symbol creates a global label with name \"GND\" , ground" (at 43.18 187.96 0) (hide yes) (show_name no) (do_not_autoplace no) (effects (font (size 1.27 1.27))))
  (pin "1"))
 (symbol
  (lib_id "power:GND")
  (at 52.07 187.96 0)
  (unit 1)
  (body_style 1)
  (exclude_from_sim no)
  (in_bom yes)
  (on_board yes)
  (in_pos_files yes)
  (dnp no)
  (fields_autoplaced yes)
  (property "Reference" "#PWR013" (at 52.07 194.31 0) (hide yes) (show_name no) (do_not_autoplace no) (effects (font (size 1.27 1.27))))
  (property "Value" "GND" (at 52.07 192.0931 0) (show_name no) (do_not_autoplace no) (effects (font (size 1.27 1.27))))
  (property "Footprint" "" (at 52.07 187.96 0) (hide yes) (show_name no) (do_not_autoplace no) (effects (font (size 1.27 1.27))))
  (property "Datasheet" "" (at 52.07 187.96 0) (hide yes) (show_name no) (do_not_autoplace no) (effects (font (size 1.27 1.27))))
  (property "Description" "Power symbol creates a global label with name \"GND\" , ground" (at 52.07 187.96 0) (hide yes) (show_name no) (do_not_autoplace no) (effects (font (size 1.27 1.27))))
  (pin "1"))
 (symbol
  (lib_id "Memory_Micron:MT4LC4M16R6TG")
  (at 63.5 62.23 0)
  (unit 1)
  (body_style 1)
  (exclude_from_sim no)
  (in_bom yes)
  (on_board yes)
  (in_pos_files yes)
  (dnp no)
  (fields_autoplaced yes)
  (property "Reference" "U3" (at 69.5041 25.0655 0) (show_name no) (do_not_autoplace no) (effects (font (size 1.27 1.27)) (justify left)))
  (property "Value" "MT4LC4M16R6TG" (at 69.5041 27.4898 0) (show_name no) (do_not_autoplace no) (effects (font (size 1.27 1.27)) (justify left)))
  (property "Footprint" "Package_TSOP-II:TSOP-II-50_20.86x10.16mm_P0.8mm" (at 63.5 97.79 0) (hide yes) (show_name no) (do_not_autoplace no) (effects (font (size 1.27 1.27)
    (italic yes))))
  (property "Datasheet" "https://docs.rs-online.com/50ae/0900766b80028af5.pdf" (at 62.738 102.87 0) (hide yes) (show_name no) (do_not_autoplace no) (effects (font (size 1.27 1.27))))
  (property "Description" "64M – (4M x 16 bit) CMOS DRAM, TSOP-II-50" (at 64.262 100.33 0) (hide yes) (show_name no) (do_not_autoplace no) (effects (font (size 1.27 1.27))))
  (pin "7")
  (pin "9")
  (pin "16")
  (pin "19")
  (pin "26")
  (pin "3")
  (pin "12")
  (pin "30")
  (pin "31")
  (pin "8")
  (pin "37")
  (pin "2")
  (pin "24")
  (pin "39")
  (pin "21")
  (pin "34")
  (pin "4")
  (pin "20")
  (pin "25")
  (pin "42")
  (pin "50")
  (pin "48")
  (pin "28")
  (pin "11")
  (pin "13")
  (pin "10")
  (pin "35")
  (pin "41")
  (pin "1")
  (pin "18")
  (pin "40")
  (pin "33")
  (pin "44")
  (pin "5")
  (pin "23")
  (pin "29")
  (pin "14")
  (pin "36")
  (pin "22")
  (pin "32")
  (pin "45")
  (pin "27")
  (pin "38")
  (pin "46")
  (pin "15")
  (pin "47")
  (pin "43")
  (pin "49")
  (pin "17")
  (pin "6"))
 (symbol
  (lib_id "power:GND")
  (at 63.5 101.6 0)
  (unit 1)
  (body_style 1)
  (exclude_from_sim no)
  (in_bom yes)
  (on_board yes)
  (in_pos_files yes)
  (dnp no)
  (fields_autoplaced yes)
  (property "Reference" "#PWR015" (at 63.5 107.95 0) (hide yes) (show_name no) (do_not_autoplace no) (effects (font (size 1.27 1.27))))
  (property "Value" "GND" (at 63.5 105.7331 0) (show_name no) (do_not_autoplace no) (effects (font (size 1.27 1.27))))
  (property "Footprint" "" (at 63.5 101.6 0) (hide yes) (show_name no) (do_not_autoplace no) (effects (font (size 1.27 1.27))))
  (property "Datasheet" "" (at 63.5 101.6 0) (hide yes) (show_name no) (do_not_autoplace no) (effects (font (size 1.27 1.27))))
  (property "Description" "Power symbol creates a global label with name \"GND\" , ground" (at 63.5 101.6 0) (hide yes) (show_name no) (do_not_autoplace no) (effects (font (size 1.27 1.27))))
  (pin "1"))
 (symbol
  (lib_id "power:GND")
  (at 25.4 187.96 0)
  (unit 1)
  (body_style 1)
  (exclude_from_sim no)
  (in_bom yes)
  (on_board yes)
  (in_pos_files yes)
  (dnp no)
  (fields_autoplaced yes)
  (property "Reference" "#PWR07" (at 25.4 194.31 0) (hide yes) (show_name no) (do_not_autoplace no) (effects (font (size 1.27 1.27))))
  (property "Value" "GND" (at 25.4 192.0931 0) (show_name no) (do_not_autoplace no) (effects (font (size 1.27 1.27))))
  (property "Footprint" "" (at 25.4 187.96 0) (hide yes) (show_name no) (do_not_autoplace no) (effects (font (size 1.27 1.27))))
  (property "Datasheet" "" (at 25.4 187.96 0) (hide yes) (show_name no) (do_not_autoplace no) (effects (font (size 1.27 1.27))))
  (property "Description" "Power symbol creates a global label with name \"GND\" , ground" (at 25.4 187.96 0) (hide yes) (show_name no) (do_not_autoplace no) (effects (font (size 1.27 1.27))))
  (pin "1"))
 (symbol
  (lib_id "power:+3.3V")
  (at 25.4 182.88 0)
  (unit 1)
  (body_style 1)
  (exclude_from_sim no)
  (in_bom yes)
  (on_board yes)
  (in_pos_files yes)
  (dnp no)
  (fields_autoplaced yes)
  (property "Reference" "#PWR06" (at 25.4 186.69 0) (hide yes) (show_name no) (do_not_autoplace no) (effects (font (size 1.27 1.27))))
  (property "Value" "+3.3V" (at 25.4 178.7469 0) (show_name no) (do_not_autoplace no) (effects (font (size 1.27 1.27))))
  (property "Footprint" "" (at 25.4 182.88 0) (hide yes) (show_name no) (do_not_autoplace no) (effects (font (size 1.27 1.27))))
  (property "Datasheet" "" (at 25.4 182.88 0) (hide yes) (show_name no) (do_not_autoplace no) (effects (font (size 1.27 1.27))))
  (property "Description" "Power symbol creates a global label with name \"+3.3V\"" (at 25.4 182.88 0) (hide yes) (show_name no) (do_not_autoplace no) (effects (font (size 1.27 1.27))))
  (pin "1"))
 (symbol
  (lib_id "power:+3.3V")
  (at 34.29 182.88 0)
  (unit 1)
  (body_style 1)
  (exclude_from_sim no)
  (in_bom yes)
  (on_board yes)
  (in_pos_files yes)
  (dnp no)
  (fields_autoplaced yes)
  (property "Reference" "#PWR08" (at 34.29 186.69 0) (hide yes) (show_name no) (do_not_autoplace no) (effects (font (size 1.27 1.27))))
  (property "Value" "+3.3V" (at 34.29 178.7469 0) (show_name no) (do_not_autoplace no) (effects (font (size 1.27 1.27))))
  (property "Footprint" "" (at 34.29 182.88 0) (hide yes) (show_name no) (do_not_autoplace no) (effects (font (size 1.27 1.27))))
  (property "Datasheet" "" (at 34.29 182.88 0) (hide yes) (show_name no) (do_not_autoplace no) (effects (font (size 1.27 1.27))))
  (property "Description" "Power symbol creates a global label with name \"+3.3V\"" (at 34.29 182.88 0) (hide yes) (show_name no) (do_not_autoplace no) (effects (font (size 1.27 1.27))))
  (pin "1"))
 (symbol
  (lib_id "Device:C_Small")
  (at 43.18 185.42 0)
  (unit 1)
  (body_style 1)
  (exclude_from_sim no)
  (in_bom yes)
  (on_board yes)
  (in_pos_files yes)
  (dnp no)
  (fields_autoplaced yes)
  (property "Reference" "C6" (at 45.5041 184.2141 0) (show_name no) (do_not_autoplace no) (effects (font (size 1.27 1.27)) (justify left)))
  (property "Value" "100n" (at 45.5041 186.6384 0) (show_name no) (do_not_autoplace no) (effects (font (size 1.27 1.27)) (justify left)))
  (property "Footprint" "Capacitor_SMD:C_0603_1608Metric" (at 43.18 185.42 0) (hide yes) (show_name no) (do_not_autoplace no) (effects (font (size 1.27 1.27))))
  (property "Datasheet" "" (at 43.18 185.42 0) (hide yes) (show_name no) (do_not_autoplace no) (effects (font (size 1.27 1.27))))
  (property "Description" "Unpolarized capacitor, small symbol" (at 43.18 185.42 0) (hide yes) (show_name no) (do_not_autoplace no) (effects (font (size 1.27 1.27))))
  (pin "1")
  (pin "2")))
